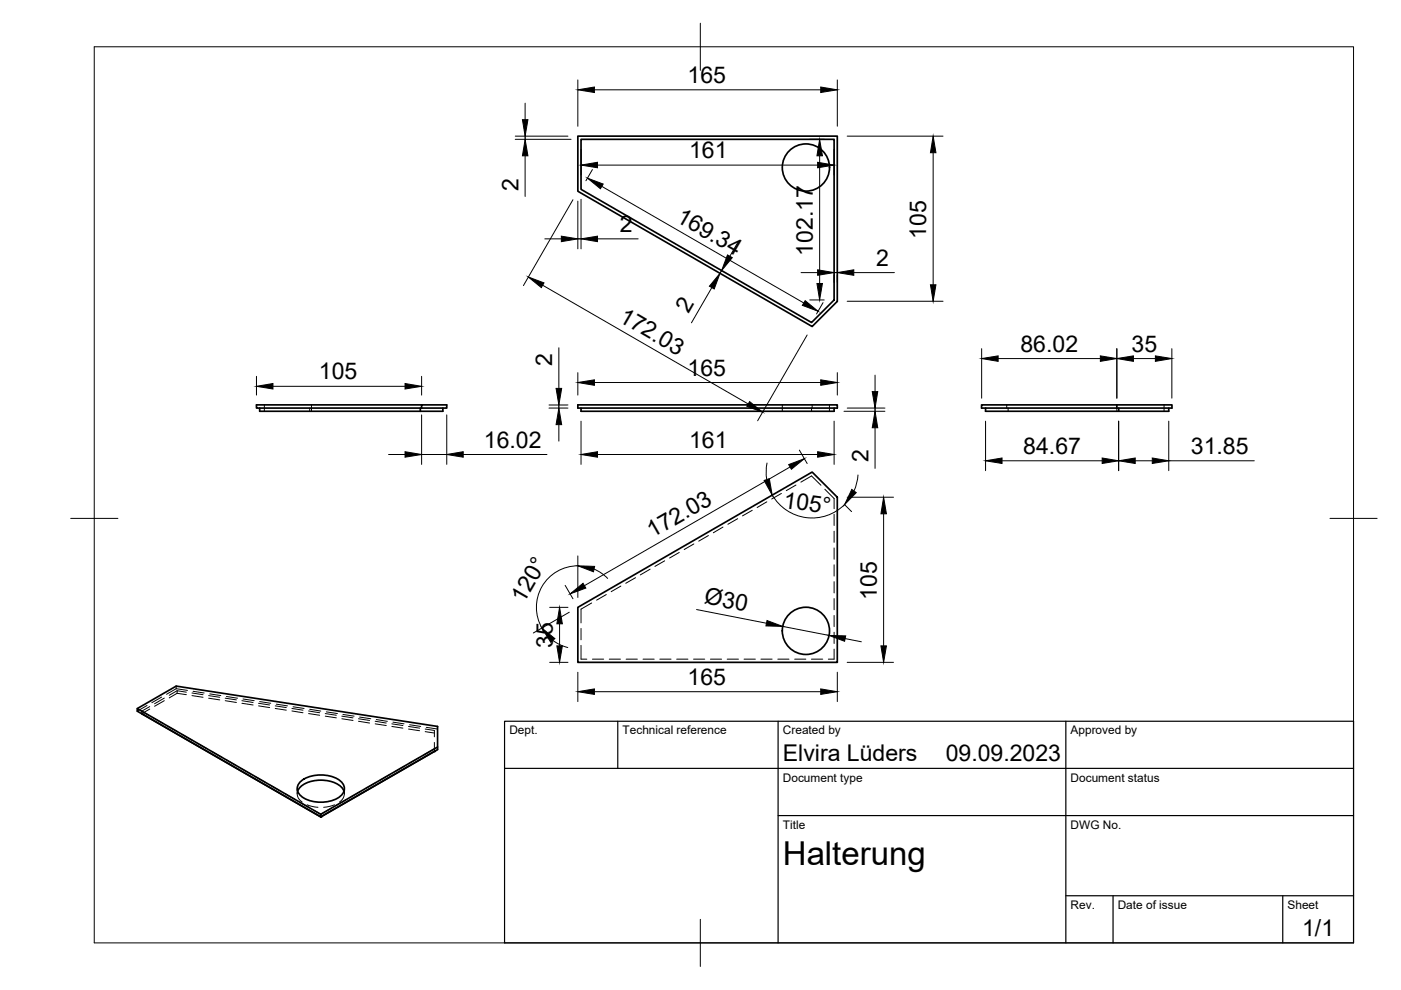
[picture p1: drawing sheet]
<svg xmlns="http://www.w3.org/2000/svg" width="297mm" height="210mm" viewBox="0 0 297 210" stroke-linecap="round" stroke-linejoin="round" font-family="sans-serif">
<!-- layer: Visible -->
<g fill="none" stroke="#000" stroke-width=".36">
<path d="M122.5 28.9h55v35l-5.3 5.3-49.7-28.7zM123.2 29.5h53.6v34.1l-4.7 4.8-48.9-28.3zM55.1 86.5v.7h38.8v-.7M89.1 86.5v.7M89.4 85.8h-35v.7h40.3v-.7h-5.3v.7M122.5 85.8h55v.7h-55zM123.2 86.5v.7h53.6v-.7M209 86.5v.7h38.8v-.7M236.8 85.8h11.7v.7h-40.4v-.7h28.7v.7M237.2 86.5v.7M122.5 128.8l49.7-28.7 5.3 5.3v35h-55zM29.1 150.2l8.3-4.7 55.4 8.5v4.9l-24.8 14.3-38.9-22.4z"/>
<path d="M29.1 150.2l38.9 22.4v.6M92.8 158.4l-24.8 14.2M63.1 167.8a5.1 5.1 0 0 1 4.9-2.4 5.1 5.1 0 0 1 4.9 2.4M63.8 165.6a7.4 7.4 0 0 1 8.4 0 2.07 2.07 0 0 1 .8 2 2.07 2.07 0 0 1-1.4 1.6 7.5 7.5 0 0 1-7.8-.4 1.94 1.94 0 0 1 0-3.2z"/>
<circle cx="170.9" cy="35.5" r="5"/>
<circle cx="170.9" cy="133.8" r="5"/>
</g>
<!-- layer: Hidden -->
<g fill="none" stroke="#000" stroke-width=".21">
<path d="M56 85.8v1.4M65.7 86.5v.7M66 85.8v1.4M165.9 85.8v1.4M172.1 86.5v.7M172.2 85.8v.7M175.9 85.8v1.4M213.4 85.8v.7M213.7 86.5v.7M236.8 86.5v.7M246.8 85.8v1.4M140.9 118.9l-2 1.2"/>
<path d="M144 117.1l-2 1.2M147.1 115.3l-2 1.2M150.2 113.6l-2.1 1.1M153.3 111.8l-2.1 1.2M156.4 110l-2.1 1.2M159.5 108.2l-2.1 1.2M162.6 106.4l-2.1 1.2M165.7 104.6l-2.1 1.2M168.8 102.8l-2.1 1.2M169.8 102.2l2.3-1.3 2 2M174.9 103.7l1.9 2v2.2M176.8 109v2.4"/>
<path d="M176.8 112.6v2.4M176.8 116.2v2.4M176.8 119.8v2.3M123.2 133.3v2.4M123.2 136.8v3h1.2M125.5 127.8l-2.3 1.4v2.9M125.6 139.8h2.4M128.5 126.1l-2 1.1M129.2 139.8h2.4M131.6 124.3l-2 1.1M132.8 139.8h2.3M134.7 122.5l-2 1.2"/>
<path d="M136.3 139.8h2.4M137.8 120.7l-2 1.2M139.9 139.8h2.4M143.5 139.8h2.4M147 139.8h2.4M150.6 139.8h2.4M154.2 139.8h2.4M157.8 139.8h2.3M161.3 139.8h2.4M164.9 139.8h2.4M168.5 139.8h2.4M172 139.8h2.4"/>
<path d="M176.8 137.6v2.2h-1.2M176.8 123.3v2.4M176.8 126.9v2.4M176.8 130.5v2.4M176.8 134v2.4M30.1 150.8l1.4 .8M31.2 149.6l-2.1 1.2M31.7 149.8l-1.6 1v.5l1.6-1M32.5 152.2l2.1 1.2M34.3 147.8l-2.1 1.2M34.8 148.6l-2 1.1M34.8 148l-2 1.2"/>
<path d="M35.6 154l2.1 1.2M37.4 146l-2.1 1.2M37.4 146l2.4 .4M37.4 145.5v.5M37.5 147l-1.6 1M37.5 147l2 .3M37.5 146.4l-1.6 1M38.7 155.8l2.1 1.2M39.5 146.8l-2-.4v.6M40.7 147.5l2.4 .3M40.7 146.9l2.4 .4M40.9 146.6l2.4 .3"/>
<path d="M41.8 157.6l2.1 1.1M44.2 148l2.4 .4M44.2 147.5l2.4 .3M44.5 147.1l2.3 .4M44.9 159.3l2.1 1.2M47.8 148.6l2.3 .3M47.8 148l2.3 .4M48 147.7l2.4 .3M51.3 149.1l2.4 .4M51.3 148.6l2.4 .3M51.5 148.2l2.4 .4M54.8 149.7l2.4 .3"/>
<path d="M54.8 149.1l2.4 .4M55.1 148.8l2.3 .3M58.4 150.2l2.3 .4M58.4 149.7l2.3 .3M58.6 149.3l2.3 .4M61.9 150.7l2.3 .4M61.9 150.2l2.3 .4M62.1 149.9l2.4 .3M65.4 151.3l2.4 .4M65.4 150.7l2.4 .4M65.7 150.4l2.3 .4M69 151.8l2.3 .4"/>
<path d="M69 151.3l2.3 .4M69.2 150.9l2.3 .4M72.5 152.4l2.3 .4M72.5 151.8l2.3 .4M72.7 151.5l2.4 .3M76 152.9l2.4 .4M76 152.4l2.4 .4M76.2 152l2.4 .4M79.5 153.5l2.4 .3M79.5 152.9l2.4 .4M79.8 152.6l2.3 .3M83.1 154l2.3 .4"/>
<path d="M83.1 153.5l2.3 .3M83.3 153.1l2.4 .4M86.6 154.6l2.4 .3M86.6 154l2.4 .4M86.8 153.7l2.4 .3M90.1 155.1l2 .3M90.1 154.6l2 .3v1.3M90.4 154.2l2.4 .4M92.1 158.8l-2.2 1.3M92.1 157.4v1.9M48 161.1l2.1 1.2M51.1 162.9l2 1.2"/>
<path d="M54.2 164.7l2.1 1.2M57.3 166.5l2.1 1.2M60.4 168.2l2 1.3M63 167.2v1.1M63.1 167.8l-.1 .7 .2 .7 .9 .9M63.5 170l2.1 1.2M65.1 170.6l2.3 .6M70.3 171.4l-2.3 1.2-1.4-.8M70.9 170.6l-2.3 .6M72.9 167.8l.1 .7-.2 .7-.8 .9M73 167.2v1.1M73.3 169.6l-2 1.2"/>
<path d="M76.5 167.8l-2.1 1.2M79.5 166l-2 1.2M82.6 164.2l-2 1.2M85.7 162.4l-2 1.2M88.8 160.6l-2 1.2"/>
</g>
<!-- layer: Visible -->
<g fill="#000">
<circle cx="30.1" cy="151.3" r=".18"/>
<circle cx="92.1" cy="159.3" r=".18"/>
<circle cx="68" cy="173.2" r=".18"/>
</g>
<!-- layer: BORDER -->
<path d="M20 9.9h267v190h-267zM148.5 4.9v10M15 109.9h10M282 109.9h10M148.5 194.9v10" fill="none" stroke="#000" stroke-width=".21"/>
<!-- layer: TITLEBLOCK -->
<path d="M107 152.9h180v47h-180zM131 152.9v10M165 152.9v47M226 152.9v47M107 162.9h180M165 172.9h122M226 189.9h61M236 189.9v10M272 189.9v10" fill="none" stroke="#000" stroke-width=".25"/>
<!-- layer: FD_Dimensions -->
<g fill="none" stroke="#000" stroke-width=".21">
<path d="M122.5 16.9v9.9M126 19h48M177.5 16.9v9.9M109.2 29.5h11.9M109.2 28.9h11.2M111.3 21.9v3.5M111.3 28.9v.6M111.3 33v8.6M123.2 31.6v5.5M125.6 36l-1.4 2.3M126.7 35h46.7M127.6 39.5l42.8 24.7"/>
<path d="M171.7 29.5h3.1M173.8 33v27.1M176.8 31.6v5.5M179.6 28.9h20.3M197.8 32.4v28M115.5 50.6h3.5M121.5 42.3l-10.5 18.3M122.5 42.6v10.2M122.5 50.6h.7M123.2 42.3v10.5M126.7 50.6h8.6M153 57.4l-.3 .5"/>
<path d="M156.5 51.3l-1.8 3M169.8 57.8h3.6M176.8 58.3v1.6M176.8 57.8h.7M177.5 58.3v1.6M181 57.8h8.6M54.4 79.8v4M89.4 79.8v4M115 60.5l43.6 25.2M118.5 73.7v8.7M122.5 79v4.8M150.9 61l-4.3 7.4"/>
<path d="M171.1 71l-10.5 18.2M171.7 63.6h3.1M174.5 64.2l-1.4 2.4M177.5 79v4.8M179.6 63.9h20.3M185.5 79.5v3.5M208.1 73.9v10.5M211.6 76h21.7M236.8 73.9v10.5M240.3 76h4.7M248.5 73.9v10.5M57.9 81.9h28"/>
<path d="M82.4 96.4h3.5M89.4 96.4h5.3M89.4 88v10.5M94.7 88v10.5M98.2 96.4h17.8M116.4 86.5h4M116.4 85.9h4M118.5 85.9v.6M118.5 90v3.5M123.2 89.3v9.2M126 81.1h48M126.7 96.4h46.7"/>
<path d="M162.6 98.2l-.2 1.7 .2 1.8M167.5 99l-43.6 25.2M169.5 95.4l1.6 2.9M176.8 89.3v9.2M178.9 87.2h8.7M179.6 86.5h8M185.5 86.5v.7M185.5 90.7v8.6M209 89.3v10.5M212.4 97.7h21.3M237.2 89.3v10.5M240.7 97.7h3.6"/>
<path d="M247.8 97.7h18.1M247.8 89.3v10.5M122.5 117.9v8.8M122.5 120a8.8 8.8 0 0 0-7.6 13.2M163.7 105a9.7 9.7 0 0 0 15.4 2M179 106.9l1.6 1.6M179.6 105.4h9.8M181.9 100.7l-.3 1.7-.5 1.7M187.3 108.9v28M116.5 128.8h3.9M117.2 135.8l1.5 .9 1.7 .6M118.6 132.3v4.6"/>
<path d="M119.8 124.1l1.7 2.9M120.7 129.8l-7.6 4.4M126 120.7l1.5 .8 1.3 1.1M147.7 129.2l14.8 2.9M165.9 132.8l9.8 1.9M179.2 135.4l3.4 .7M116.5 140.4h3.9M122.5 142.5v6.3M126 146.7h48M177.5 142.5v6.3M179.6 140.4h9.8"/>
</g>
<g fill="#000" stroke="#000" stroke-width=".21">
<path d="M122.5 19l3.5-.5v1.1zM174 18.5l3.5 .5-3.5 .6zM110.8 25.4h1.1l-.6 3.5zM111.3 29.5l.6 3.5h-1.1zM123.2 35l3.5-.6v1.2zM124.6 37.8l3.3 1.2-.6 1zM173.8 29.5l.6 3.5h-1.2zM173.4 34.4l3.4 .6-3.4 .6zM197.8 28.9l.6 3.5h-1.1zM112 58.7l3.3 1.3-.5 1zM119 50.1l3.5 .5-3.5 .6zM123.2 50.6l3.5-.5v1.1z"/>
<path d="M154.2 54.1l1.1 .5-2.3 2.8zM173.4 57.2l3.4 .6-3.4 .6zM177.5 57.8l3.5-.6v1.2zM152.7 57.9l-1.3 3.4-1-.6zM170.7 63.7l2.7 2.3-3.3-1.3zM173.2 60.1h1.2l-.6 3.5zM197.3 60.4h1.1l-.6 3.5zM208.1 76l3.5-.5v1.1zM233.3 75.5l3.5 .5-3.5 .6zM236.8 76l3.5-.5v1.1zM245 75.5l3.5 .5-3.5 .6zM54.4 81.9l3.5-.6v1.2z"/>
<path d="M85.9 81.3l3.5 .6-3.5 .6zM85.9 95.8l3.5 .6-3.5 .5zM94.7 96.4l3.5-.6v1.1zM118.5 86.5l.6 3.5h-1.2zM117.9 82.4h1.2l-.6 3.5zM122.5 81.1l3.5-.6v1.2zM123.2 96.4l3.5-.6v1.1zM158.9 85.1l2.8 2.3-3.4-1.3zM167.2 98.5l3.3-1.2-2.7 2.2zM173.4 95.8l3.4 .6-3.4 .5zM174 80.5l3.5 .6-3.5 .6zM184.9 83h1.2l-.6 3.5z"/>
<path d="M185.5 87.2l.6 3.5h-1.2zM209 97.7l3.4-.6v1.2zM233.7 97.1l3.5 .6-3.5 .6zM237.2 97.7l3.5-.6v1.2zM244.3 97.1l3.5 .6-3.5 .6zM162 101.9l1.1-.4 .6 3.5zM180.6 103.8l.9 .7-2.4 2.5zM187.3 105.4l.6 3.5h-1.1zM114.9 133.2l2.7 2.2-.8 .8zM118.6 128.8l.6 3.5h-1.1zM118.1 136.9h1.1l-.6 3.5zM120.9 125.9l2.7-2.2 .6 1z"/>
<path d="M122.5 120l3.6 .1-.3 1.1zM162.6 131.6l3.3 1.2-3.5-.1zM175.7 134.7l3.6 .1-.2 1.2zM186.8 136.9h1.1l-.6 3.5zM122.5 146.7l3.5-.6v1.1zM174 146.1l3.5 .6-3.5 .5z"/>
</g>
<text font-size="7" x="166" y="183.4">Halterung</text>
<g font-size="4.9">
<text x="145.8" y="17.6">165</text>
<text x="146.1" y="33.5">161</text>
<text x="109.9" y="40.4" transform="rotate(-90 109.9 40.4)">2</text>
<text x="143.1" y="46.8" transform="rotate(30 143.1 46.8)">169.34</text>
<text x="131.4" y="49.2">2</text>
<text x="196.4" y="50.6" transform="rotate(-90 196.4 50.6)">105</text>
<text x="172.3" y="54.2" transform="rotate(-90 172.3 54.2)">102.17</text>
<text x="185.8" y="56.4">2</text>
<text x="131" y="68" transform="rotate(30 131 68)">172.03</text>
<text x="146" y="66.6" transform="rotate(-60 146 66.6)">2</text>
<text x="117.1" y="77.6" transform="rotate(-90 117.1 77.6)">2</text>
<text x="216.4" y="74.6">86.02</text>
<text x="239.9" y="74.6">35</text>
<text x="67.6" y="80.4">105</text>
<text x="145.8" y="79.6">165</text>
<text x="102.6" y="94.9">16.02</text>
<text x="146.1" y="94.9">161</text>
<text x="184.1" y="98.1" transform="rotate(-90 184.1 98.1)">2</text>
<text x="217" y="96.2">84.67</text>
<text x="252.5" y="96.2">31.85</text>
<text x="166" y="107.6" transform="rotate(8 166 107.6)">105°</text>
<text x="138.4" y="114.1" transform="rotate(-30 138.4 114.1)">172.03</text>
<text x="111.1" y="128.1" transform="rotate(-60 111.1 128.1)">120°</text>
<text x="149.2" y="127.9" transform="rotate(11 149.2 127.9)">Ø30</text>
<text x="185.9" y="127.2" transform="rotate(-90 185.9 127.2)">105</text>
<text x="117.2" y="137.3" transform="rotate(-90 117.2 137.3)">35</text>
<text x="145.8" y="145.2">165</text>
<text x="166" y="161.4">Elvira Lüders</text>
<text x="200.5" y="161.4">09.09.2023</text>
<text x="276.1" y="198.6">1/1</text>
</g>
<g font-size="2.5">
<text x="108" y="155.7">Dept.</text>
<text x="132" y="155.7">Technical reference</text>
<text x="166" y="155.7">Created by</text>
<text x="227" y="155.7">Approved by</text>
<text x="166" y="165.7">Document type</text>
<text x="227" y="165.7">Document status</text>
<text x="166" y="175.7">Title</text>
<text x="227" y="175.7">DWG No.</text>
<text x="227" y="192.7">Rev.</text>
<text x="237" y="192.7">Date of issue</text>
<text x="273" y="192.7">Sheet</text>
</g>
</svg>
